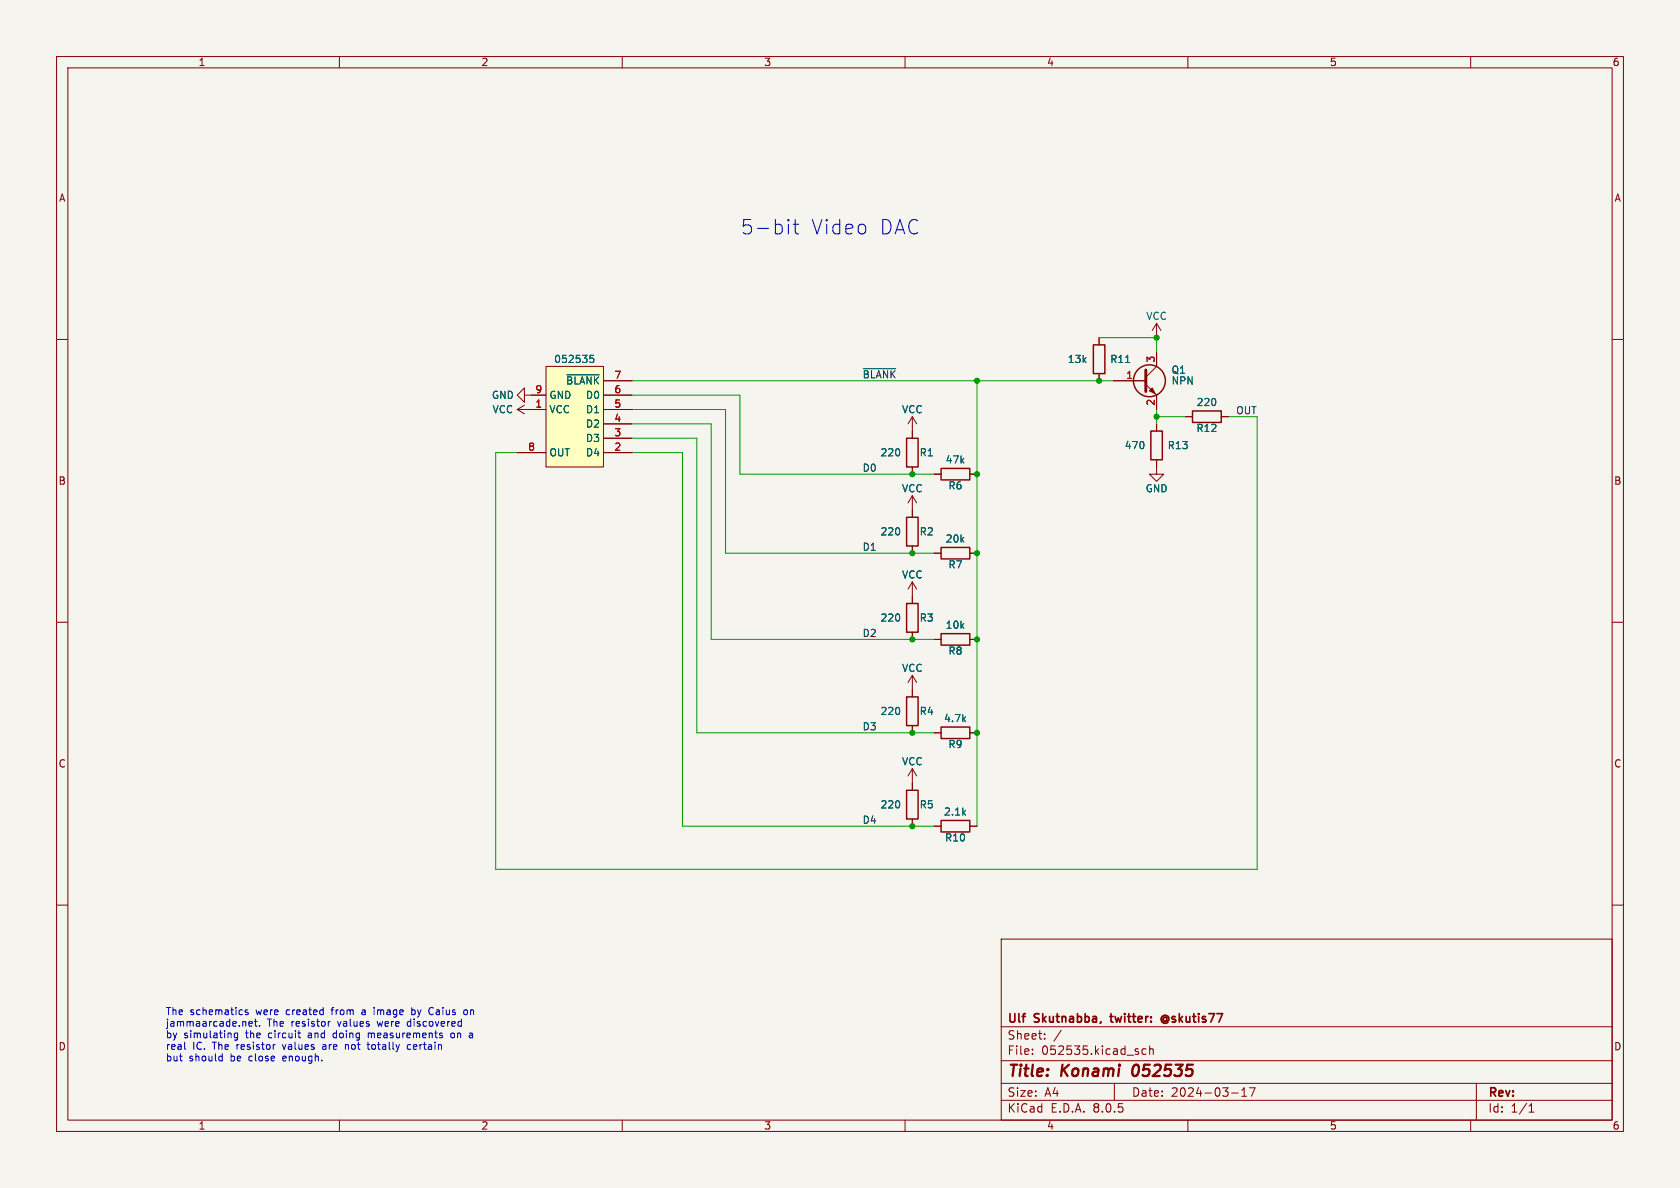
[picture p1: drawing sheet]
<svg xmlns="http://www.w3.org/2000/svg" width="297mm" height="210mm" viewBox="0 0 297 210" stroke-linecap="round" stroke-linejoin="round" font-family="sans-serif">
<path d="M0 0h297v210h-297z" fill="#f5f4ef" stroke="#f5f4ef" stroke-width=".18"/>
<g fill="none" stroke="#840000" stroke-width=".18">
<path d="M10 10h277v190h-277zM12 12h273v186h-273zM60 10v2M110 10v2M160 10v2M210 10v2M260 10v2M10 60h2M194.3 59.7v1.3M204.5 57.2v2.5M204.5 57.2l-.8 1.2M204.5 57.2l.7 1.2"/>
<path d="M285 60h2M92.7 69.9v-1.3l-1.3 1.3 1.3 1.2v-1.2h1.3M194.3 66v1.3M196.8 67.3h5.8M202.6 67.9l1.9 2v2.5M204.5 62.2v2.6l-1.9 1.9M204.5 74.9v1.3M209.5 73.7h1.3M215.9 73.7h1.3M204.5 81.3v2.5h1.2l-1.2 1.3-1.3-1.3h1.3M10 110h2M161.3 119.4v3.8"/>
<path d="M161.3 119.4l-.8 1.3M161.3 119.4l.8 1.3M285 110h2M161.3 135.9l-.8 1.3M161.3 128.3v1.2M161.3 135.9v3.8M161.3 135.9l.8 1.3M165.1 129.5h1.3M171.4 129.5h1.3M10 160h2M161.3 144.8v1.3M165.1 146.1h1.3"/>
<path d="M171.4 146.1h1.3M285 160h2M177 166h108v32h-108zM60 198v2M110 198v2M160 198v2M177 194.5h108M177 191.5h108M177 187.5h108M177 181.5h108M182.5 186.3v.1M182.5 185.5v.1"/>
<path d="M184.7 183.6v.1M184.7 182.8v.1M187.6 182.1l-1.3 2M197 191.5v3M202.6 185.5l-.4-.1-.3 .3v.4l.1 .2h.6M203.2 185.5l.3-.1 .3 .1 .1 .9M203.2 184.9v1.5M210 198v2M217.7 193.2h1.2M219.5 193.8h.9M219.5 192.7l.5-.4v1.5M220.9 192.3h1l-.7 1.5"/>
<path d="M260 198v2M261 191.5v6.5M270.3 196.6h.9M270.3 195.5l.4-.4v1.5"/>
</g>
<path d="M200.4 188.6a1.52 1.52 0 0 0 0 1.5" fill="none" stroke="#840000" stroke-width=".4"/>
<path d="M196.2 179.7h.6M206.2 179.9a.36 .36 0 0 0-.5 0 .36 .36 0 0 0 0 .5 .36 .36 0 0 0 .5 .1M206.3 179.5a.71 .71 0 0 0-1 .7 .71 .71 0 0 0 1 .6" fill="none" stroke="#840000" stroke-width=".3"/>
<g fill="none" stroke="#840000" stroke-width=".25">
<path d="M193.3 61h2v5h-2zM203.5 76.2h2v5.1h-2zM210.8 72.6h5.1v2.1h-5.1zM160.3 139.7h2v5.1h-2zM160.3 123.2h2v5.1h-2zM166.4 128.5h5v2.1h-5zM166.4 145h5v2.1h-5z"/>
<circle cx="203.2" cy="67.3" r="2.82"/>
</g>
<path d="M199 64.1h.7" fill="none" stroke="#006464" stroke-width=".18"/>
<path d="M202.6 65.4v3.8" fill="none" stroke="#840000" stroke-width=".51"/>
<path d="M203.2 69.1l.5-.5 .5 1z" fill="#840000" stroke="#840000" stroke-width=".18"/>
<path d="M96.5 64.8h10.2v17.8h-10.2z" fill="#ffffc2"/>
<g fill="none" stroke="#840000" stroke-width=".18">
<path d="M194.3 59.7v1.3M91.4 72.4h5.1M91.4 72.4l1.3 .8M92.7 71.6l-1.3 .8M94 69.9h2.5M96.5 64.8h10.2v17.8h-10.2zM106.7 72.4h5.1M106.7 77.5h5.1M106.7 74.9h5.1M106.7 69.9h5.1M106.7 67.3h5.1M161.3 73.7v3.8"/>
<path d="M161.3 73.7l-.8 1.2M161.3 73.7l.8 1.2M194.3 66v1.3M196.8 67.3h5.8M204.5 62.2v2.6M204.5 69.9v2.5M204.5 74.9v1.3M209.5 73.7h1.3M215.9 73.7h1.3M91.4 80h5.1M106.7 80h5.1M161.3 82.6v1.2"/>
<path d="M161.3 87.6v3.8M161.3 96.5v1.3M161.3 87.6l-.8 1.3M161.3 87.6l.8 1.3M165.1 97.8h1.3M165.1 83.8h1.3M171.4 97.8h1.3M171.4 83.8h1.3M204.5 81.3v1.3M161.3 102.9v3.8M161.3 111.8v1.2M161.3 102.9l-.8 1.2"/>
<path d="M161.3 102.9l.8 1.2M165.1 113h1.3M171.4 113h1.3M161.3 121.9v1.3M161.3 128.3v1.2M161.3 138.4v1.3M165.1 129.5h1.3M171.4 129.5h1.3M161.3 144.8v1.3M165.1 146.1h1.3M171.4 146.1h1.3"/>
</g>
<path d="M100.2 66.3h5.7M104.9 62.8h-.6v.6l.1-.1 .5 .1 .1 .1-.1 .5-.2 .1-.4-.1M199 64.1h.7" fill="none" stroke="#006464" stroke-width=".18"/>
<path d="M160.3 77.5h2v5.1h-2zM160.3 91.4h2v5.1h-2zM166.4 96.8h5v2h-5zM166.4 82.8h5v2h-5zM160.3 106.7h2v5.1h-2zM166.4 112h5v2h-5z" fill="none" stroke="#840000" stroke-width=".25"/>
<path d="M152.6 65.2h5.8" fill="none" stroke="#0f0f0f" stroke-width=".18"/>
<g fill="none" stroke="#0000c2" stroke-width=".18">
<path d="M139.4 38.8v.2M139.4 39.6v1.7M139.4 38.8l-.1 .1 .1 .1M139.4 38.8l.1 .1-.1 .1M140.2 39.6h1M140.6 38.8v2.2l.1 .2 .5 .1M43.8 178.6l-.3-.1-.2 .2 .1 .2 .4 .1v.3h-.5M64.1 178.5l-.1 .1M64.1 178.9l-.1 .2 .1 .3M66.1 178.1v.1M72.8 178.6l.4-.1 .1 .1M72.8 178.1v1.3"/>
<path d="M73.3 179.2l-.1 .2-.4-.1M76.2 178.1l.4 .1M76.6 179.2l-.4 .2M82.1 178.6l.3-.1 .2 .3v.4l-.2 .2-.3-.1M32.6 185.3l.2 .2M38.9 186.7l.4 .1M39.3 186.3v1.2M39.3 187.5h-.4M41.5 183.8l.3 .1M42 182.6v1l-.1 .2M42 182.7l-.4-.1-.2 .3 .1 .5h.5M44 181l.6-.1-.1-.3h-.3l-.2 .1 .1 .7h.4"/>
<path d="M45 180.6h.5M45.2 180.1v1.1l.3 .2M45.9 181.3v.1M48.7 184.7h-.3M52.7 182.6h.4M52.9 183.4l.2 .1M57.2 184.7h-.1M57.2 185l-.2 .2 .2 .3M58.4 180.6l-.4 .2M59 182.7l-.1 .2 .1 .5M61.1 184.7v.8M61.4 184.7l-.3 .1"/>
<path d="M64.9 184.7h.5M65.1 184.2v1.1l.3 .2M65.1 182.6v.9M65.5 182.6l-.4 .1M72.1 180.6l-.1 .2 .1 .6M72.6 184.7h-.4l-.2 .2 .1 .5h.5M78.2 183.1v.3M80.2 182.7l-.3-.1-.2 .3v.4l.2 .2 .3-.1M83.1 182.6h.3l.2 .2v.7M83.6 183.4l-.5 .1M83.6 182.9l-.5 .1"/>
</g>
<path d="M194.3 59.7h10.2v2.5M111.8 77.5h11.4v52h41.9M111.8 72.4h16.5v25.4h36.8M111.8 74.9h13.9v38.1h39.4M111.8 69.9h19v13.9h34.3M111.8 67.3h85M172.7 67.3v78.8M204.5 72.4v2.5M204.5 73.7h5M217.2 73.7h5v80h-134.6v-73.7h3.8M111.8 80h8.8v66.1h44.5" fill="none" stroke="#009600" stroke-width=".18"/>
<g fill="#009600" stroke="#009600" stroke-width=".18">
<circle cx="161.3" cy="97.8" r=".46"/>
<circle cx="161.3" cy="83.8" r=".46"/>
<circle cx="172.7" cy="97.8" r=".46"/>
<circle cx="172.7" cy="83.8" r=".46"/>
<circle cx="172.7" cy="67.3" r=".46"/>
<circle cx="194.3" cy="67.3" r=".46"/>
<circle cx="161.3" cy="129.5" r=".46"/>
<circle cx="204.5" cy="59.7" r=".46"/>
<circle cx="204.5" cy="73.7" r=".46"/>
<circle cx="161.3" cy="146.1" r=".46"/>
<circle cx="172.7" cy="129.5" r=".46"/>
<circle cx="172.7" cy="113" r=".46"/>
<circle cx="161.3" cy="113" r=".46"/>
</g>
<g font-size="3.5" fill="#0000c2">
<text x="130.8" y="41.7">5-bit</text>
<text x="143.2" y="41.7">Video</text>
<text x="155.3" y="41.7">DAC</text>
</g>
<g font-size="2.8" fill="#840000">
<text x="178" y="190.9">Title:</text>
<text x="187.7" y="190.9">Konami</text>
<text x="201" y="190.9">052535</text>
</g>
<g font-size="2.1" fill="#840000">
<text x="178" y="184">Sheet:</text>
<text x="178" y="181.2">Ulf</text>
<text x="183" y="181.2">Skutnabba,</text>
<text x="197.1" y="181.2">twitter:</text>
<text x="206.6" y="181.2">@skutis77</text>
<text x="178" y="186.7">File:</text>
<text x="184.1" y="186.7">052535.kicad_sch</text>
<text x="178" y="196.9">KiCad</text>
<text x="178" y="194.1">Size:</text>
<text x="184.7" y="194.1">A4</text>
<text x="185.7" y="196.9">E.D.A.</text>
<text x="193.3" y="196.9">8.0.5</text>
<text x="200" y="194.1">Date:</text>
<text x="207" y="194.1">2024-03-17</text>
<text x="263" y="194.3">Rev:</text>
<text x="263" y="196.9">Id:</text>
<text x="267.1" y="196.9">1/1</text>
</g>
<g font-size="1.8" fill="#840000">
<text x="35" y="11.9">1</text>
<text x="85" y="11.9">2</text>
<text x="135" y="11.9">3</text>
<text x="185" y="11.9">4</text>
<text x="235" y="11.9">5</text>
<text x="285" y="11.9">6</text>
<text x="10.3" y="35.9">A</text>
<text x="285.3" y="35.9">A</text>
<text x="10.3" y="85.9">B</text>
<text x="285.3" y="85.9">B</text>
<text x="10.3" y="135.9">C</text>
<text x="285.3" y="135.9">C</text>
<text x="10.3" y="185.9">D</text>
<text x="285.3" y="185.9">D</text>
<text x="35" y="199.9">1</text>
<text x="85" y="199.9">2</text>
<text x="135" y="199.9">3</text>
<text x="185" y="199.9">4</text>
<text x="235" y="199.9">5</text>
<text x="285" y="199.9">6</text>
</g>
<g font-size="1.8" fill="#006464">
<text x="202.6" y="56.7">VCC</text>
<text x="97.9" y="64.4">052535</text>
<text x="188.7" y="64.4">13k</text>
<text x="196.2" y="64.4">R11</text>
<text x="86.9" y="70.7">GND</text>
<text x="97" y="70.7">GND</text>
<text x="100" y="68.2">~{BLANK}</text>
<text x="103.5" y="70.7">D0</text>
<text x="207" y="66.3">Q1</text>
<text x="207" y="68.2">NPN</text>
<text x="211.4" y="72">220</text>
<text x="87" y="73.3">VCC</text>
<text x="97" y="73.3">VCC</text>
<text x="103.5" y="75.8">D2</text>
<text x="103.5" y="73.3">D1</text>
<text x="159.4" y="73.3">VCC</text>
<text x="211.4" y="76.6">R12</text>
<text x="97" y="80.9">OUT</text>
<text x="103.5" y="80.9">D4</text>
<text x="103.5" y="78.3">D3</text>
<text x="155.6" y="80.9">220</text>
<text x="162.5" y="80.9">R1</text>
<text x="167.1" y="82.1">47k</text>
<text x="198.7" y="79.6">470</text>
<text x="206.3" y="79.6">R13</text>
<text x="159.4" y="87.2">VCC</text>
<text x="167.6" y="86.7">R6</text>
<text x="202.4" y="87.2">GND</text>
<text x="155.6" y="94.8">220</text>
<text x="162.5" y="94.8">R2</text>
<text x="167.1" y="96.1">20k</text>
<text x="167.6" y="100.7">R7</text>
<text x="159.4" y="102.5">VCC</text>
<text x="155.6" y="110.1">220</text>
<text x="162.5" y="110.1">R3</text>
<text x="167.1" y="111.4">10k</text>
<text x="159.4" y="119">VCC</text>
<text x="167.6" y="115.9">R8</text>
<text x="155.6" y="126.6">220</text>
<text x="162.5" y="126.6">R4</text>
<text x="166.8" y="127.9">4.7k</text>
<text x="159.4" y="135.5">VCC</text>
<text x="167.6" y="132.4">R9</text>
<text x="155.6" y="143.1">220</text>
<text x="162.5" y="143.1">R5</text>
<text x="166.8" y="144.4">2.1k</text>
<text x="167" y="148.9">R10</text>
</g>
<g font-size="1.8" fill="#a90000">
<text x="204.2" y="64.2" transform="rotate(-90 204.2 64.2)">3</text>
<text x="94.5" y="69.6">9</text>
<text x="108.5" y="69.6">6</text>
<text x="108.5" y="67.1">7</text>
<text x="199" y="67.1">1</text>
<text x="204.2" y="71.8" transform="rotate(-90 204.2 71.8)">2</text>
<text x="94.5" y="72.1">1</text>
<text x="108.5" y="77.2">3</text>
<text x="108.5" y="74.7">4</text>
<text x="108.5" y="72.1">5</text>
<text x="93.3" y="79.8">8</text>
<text x="108.5" y="79.8">2</text>
</g>
<g font-size="1.8" fill="#0f0f0f">
<text x="152.4" y="67">~{BLANK}</text>
<text x="218.4" y="73.3">OUT</text>
<text x="152.4" y="83.5">D0</text>
<text x="152.4" y="97.4">D1</text>
<text x="152.4" y="112.7">D2</text>
<text x="152.4" y="129.2">D3</text>
<text x="152.4" y="145.7">D4</text>
</g>
<g font-size="1.8" fill="#0000c2">
<text x="29.2" y="179.5">The</text>
<text x="33.6" y="179.5">schematics</text>
<text x="45.4" y="179.5">were</text>
<text x="50.9" y="179.5">created</text>
<text x="59.1" y="179.5">from</text>
<text x="64.6" y="179.5">a</text>
<text x="67" y="179.5">image</text>
<text x="73.8" y="179.5">by</text>
<text x="77.1" y="179.5">Caius</text>
<text x="83.5" y="179.5">on</text>
<text x="29.2" y="181.6">jammaarcade.net.</text>
<text x="29.2" y="183.6">by</text>
<text x="29.2" y="185.7">real</text>
<text x="32.5" y="183.6">simulating</text>
<text x="34.1" y="185.7">IC.</text>
<text x="37.7" y="185.7">The</text>
<text x="42.1" y="185.7">resistor</text>
<text x="43.6" y="183.6">the</text>
<text x="47.3" y="181.6">The</text>
<text x="47.7" y="183.6">circuit</text>
<text x="50.5" y="185.7">values</text>
<text x="51.6" y="181.6">resistor</text>
<text x="54.9" y="183.6">and</text>
<text x="57.7" y="185.7">are</text>
<text x="59.6" y="183.6">doing</text>
<text x="60" y="181.6">values</text>
<text x="61.9" y="185.7">not</text>
<text x="65.9" y="183.6">measurements</text>
<text x="66.1" y="185.7">totally</text>
<text x="67.2" y="181.6">were</text>
<text x="72.7" y="181.6">discovered</text>
<text x="73.3" y="185.7">certain</text>
<text x="80.8" y="183.6">on</text>
<text x="29.2" y="187.7">but</text>
<text x="33.4" y="187.7">should</text>
<text x="40.9" y="187.7">be</text>
<text x="44.3" y="187.7">close</text>
<text x="50.5" y="187.7">enough.</text>
</g>
</svg>
